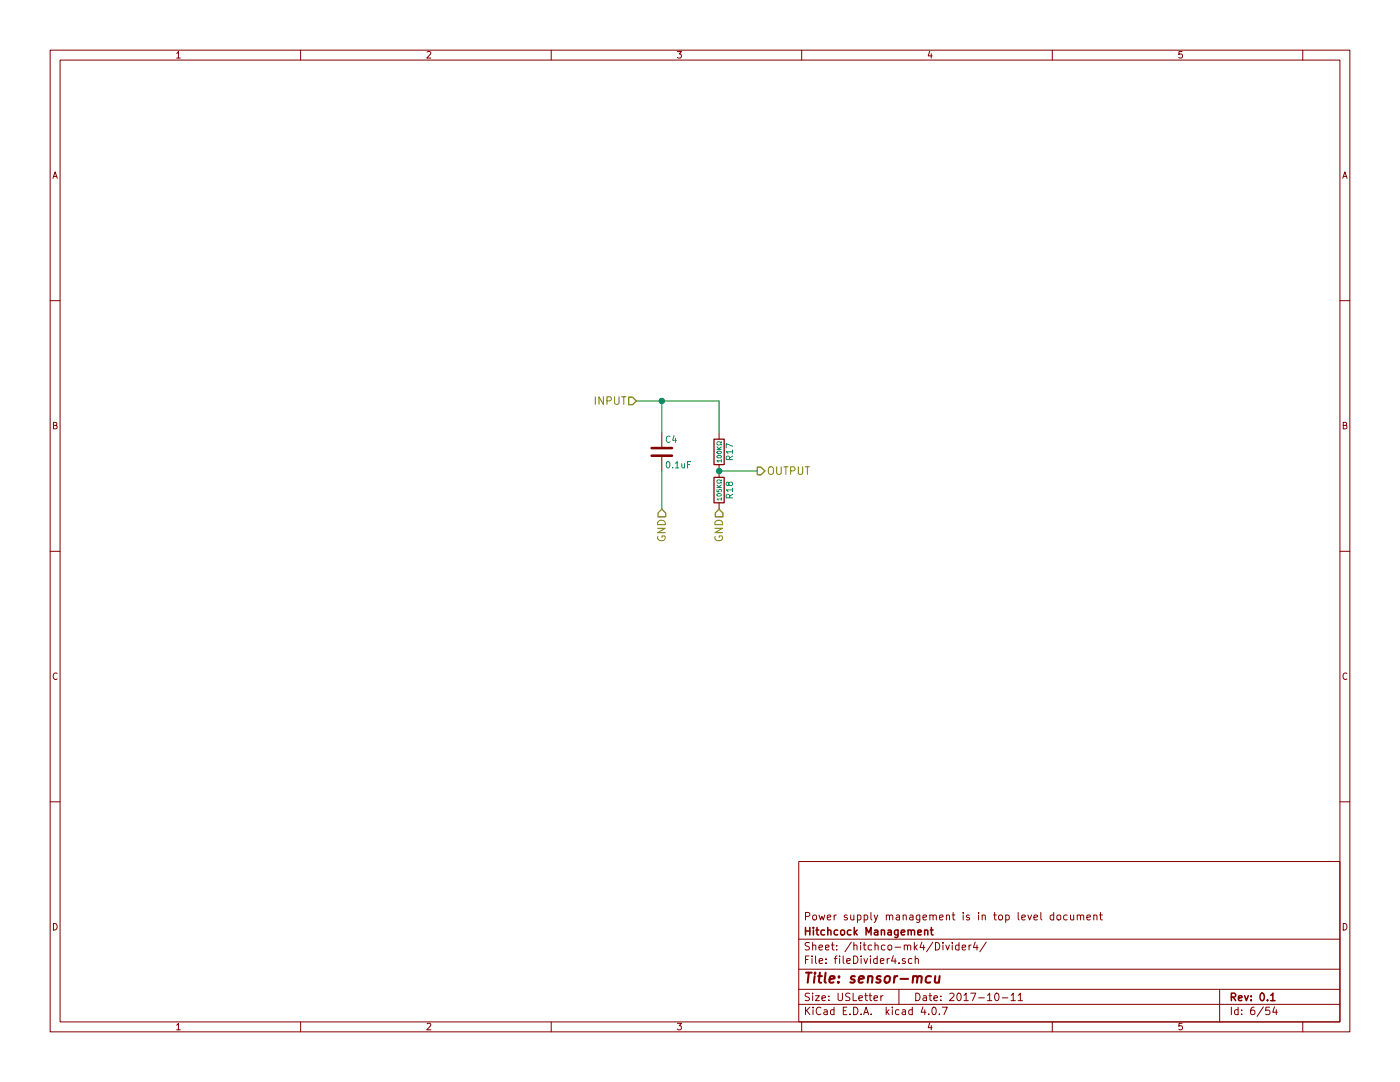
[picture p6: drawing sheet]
EESchema Schematic File Version 2
LIBS:power
LIBS:device
LIBS:switches
LIBS:relays
LIBS:motors
LIBS:transistors
LIBS:conn
LIBS:linear
LIBS:regul
LIBS:74xx
LIBS:cmos4000
LIBS:adc-dac
LIBS:memory
LIBS:xilinx
LIBS:microcontrollers
LIBS:dsp
LIBS:microchip
LIBS:analog_switches
LIBS:motorola
LIBS:texas
LIBS:intel
LIBS:audio
LIBS:interface
LIBS:digital-audio
LIBS:philips
LIBS:display
LIBS:cypress
LIBS:siliconi
LIBS:opto
LIBS:atmel
LIBS:contrib
LIBS:valves
LIBS:freetronics_schematic
LIBS:cd4013b
LIBS:ncs3s1205sc
LIBS:lca715
LIBS:SN74HC595N
LIBS:CD74HC4067
LIBS:hitchco-mk4-cache
EELAYER 25 0
EELAYER END
$Descr USLetter 11000 8500
encoding utf-8
Sheet 6 54
Title "sensor-mcu"
Date "2017-10-11"
Rev "0.1"
Comp "Hitchcock Management"
Comment1 "Power supply management is in top level document"
Comment2 ""
Comment3 ""
Comment4 ""
$EndDescr
$Comp
L R R18
U 1 1
P 5650 3850
F 0 "R18" V 5730 3850 50  0000 C CNN
F 1 "105KΩ" V 5650 3850 35  0000 C CNN
F 2 "Resistors_THT:R_Axial_DIN0204_L3.6mm_D1.6mm_P5.08mm_Horizontal" V 5580 3850 50  0001 C CNN
F 3 "" H 5650 3850 50  0001 C CNN
F 4 "105KXBK-ND" H 5730 3950 50  0001 C CNN "digikey-pn"
F 5 "MFR-25FBF52-105K" H 5730 3950 50  0001 C CNN "mfg-pn"
	1    5650 3850
	1    0    0    -1  
$EndComp
$Comp
L R R17
U 1 1
P 5650 3550
F 0 "R17" V 5730 3550 50  0000 C CNN
F 1 "100KΩ" V 5650 3550 35  0000 C CNN
F 2 "Resistors_THT:R_Axial_DIN0204_L3.6mm_D1.6mm_P5.08mm_Horizontal" V 5580 3550 50  0001 C CNN
F 3 "" H 5650 3550 50  0001 C CNN
F 4 "BC100KXCT-ND" H 5730 3650 50  0001 C CNN "digikey-pn"
F 5 "MBA02040C1003FRP00" H 5730 3650 50  0001 C CNN "mfg-pn"
	1    5650 3550
	1    0    0    -1  
$EndComp
$Comp
L C C4
U 1 1
P 5200 3550
F 0 "C4" H 5225 3650 50  0000 L CNN
F 1 "0.1uF" H 5225 3450 50  0000 L CNN
F 2 "C_Rect_L5.08mm_W3.175mm_P2.54mm:C_Rect_L5.08mm_W3.175mm_P2.54mm" H 5238 3400 50  0001 C CNN
F 3 "http://datasheets.avx.com/AR-Series.pdf" H 5200 3550 50  0001 C CNN
F 4 "478-5096-ND" H 5225 3750 50  0001 C CNN "digikey-pn"
F 5 "AR205F104K4R" H 5225 3750 50  0001 C CNN "mfg-pn"
	1    5200 3550
	1    0    0    -1  
$EndComp
Text HLabel 5950 3700 2    60   Output ~ 0
OUTPUT
Text HLabel 5000 3150 0    60   Input ~ 0
INPUT
Text HLabel 5650 4000 3    60   Input ~ 0
GND
Text HLabel 5200 4000 3    60   Input ~ 0
GND
Wire Wire Line
	5200 3700 5200 4000
Wire Wire Line
	5650 3150 5650 3400
Wire Wire Line
	5000 3150 5650 3150
Wire Wire Line
	5200 3150 5200 3400
Wire Wire Line
	5950 3700 5650 3700
Connection ~ 5200 3150
Connection ~ 5650 3700
$EndSCHEMATC
